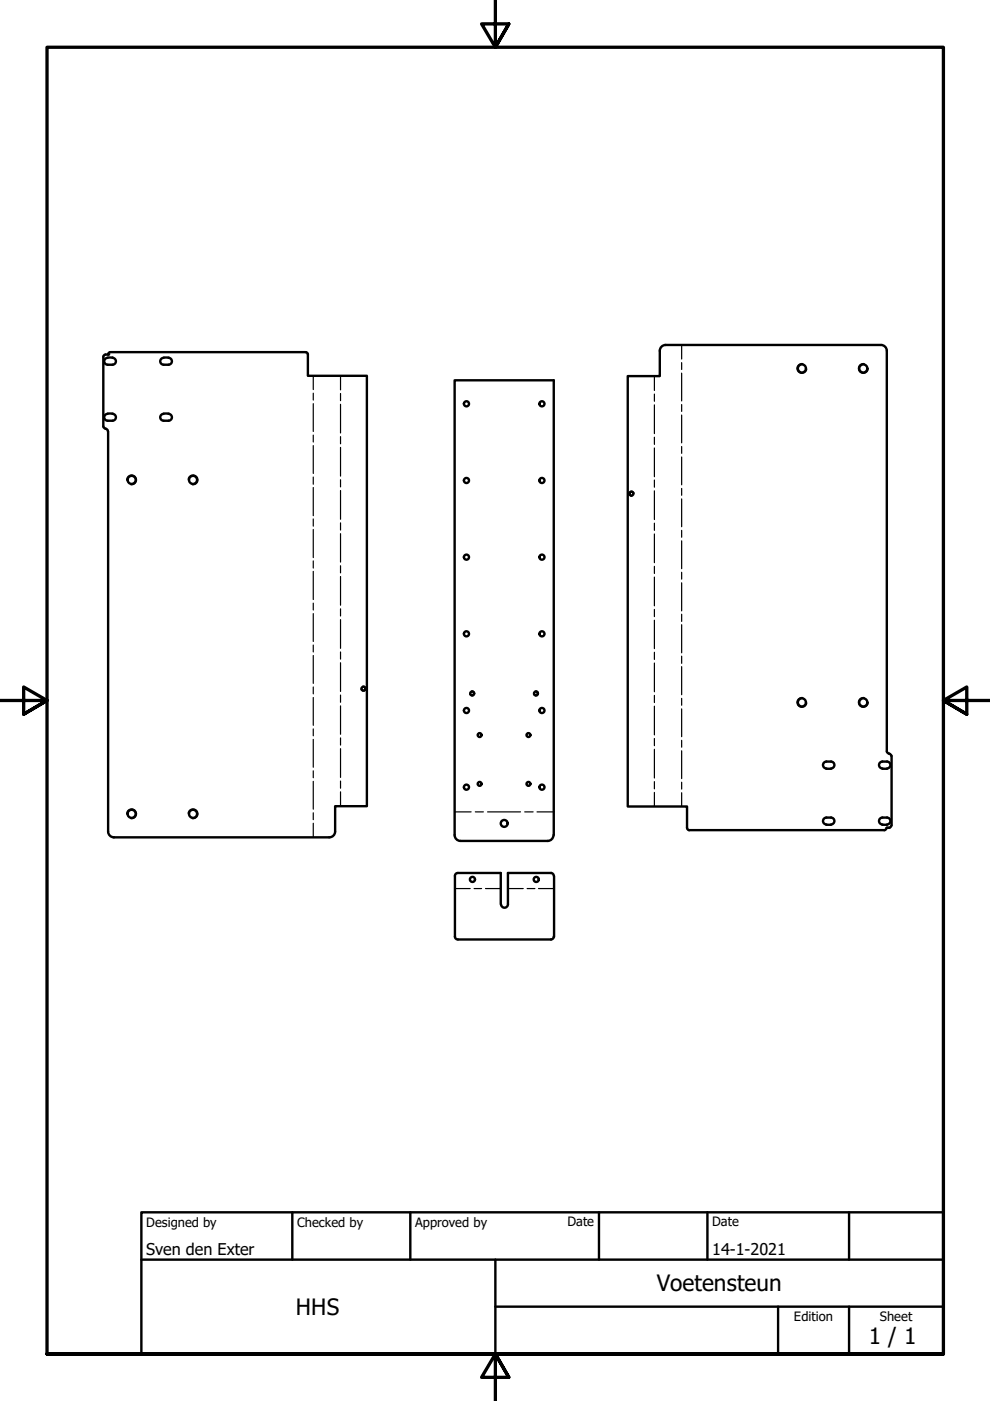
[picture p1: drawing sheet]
<svg xmlns="http://www.w3.org/2000/svg" width="210mm" height="297mm" viewBox="0 0 210 297" stroke-linecap="round" stroke-linejoin="round" font-family="sans-serif">
<!-- layer: Bend Centerline (ISO) -->
<g fill="none" stroke="#000" stroke-width=".25">
<path d="M66.4 79.7v2.9M72.2 79.7v3M138.7 79.7v3.1M144.5 73.1v3M144.5 76.9v1.4M144.5 79.1v5.9M66.4 83.4v1.4M66.4 85.6v5.9M66.4 92.3v1.4M66.4 94.5v5.9M72.2 83.4v1.5M72.2 85.7v6.1"/>
<path d="M72.2 92.6v1.5M72.2 94.9v6.1M138.7 83.6v1.5M138.7 85.8v6.1M138.7 92.7v1.5M138.7 95v6.1M144.5 85.8v1.4M144.5 88v5.9M144.5 94.7v1.4M144.5 96.9v5.9M66.4 101.1v1.6M66.4 103.4v5.9"/>
<path d="M66.4 110v1.6M66.4 112.3v5.9M66.4 118.9v1.5M72.2 101.7v1.5M72.2 104v6.1M72.2 110.9v1.5M72.2 113.1v6.1M72.2 119.9v1.6M138.7 101.8v1.5M138.7 104.1v6.1M138.7 110.9v1.5M138.7 113.2v6.1"/>
<path d="M144.5 103.6v1.4M144.5 105.8v5.9M144.5 112.4v1.5M144.5 114.7v5.9M66.4 121.1v6M66.4 127.9v1.4M66.4 130.1v5.9M66.4 136.8v1.4M66.4 139v5.9M72.2 122.2v6.1M72.2 129.1v1.5M72.2 131.4v6.1"/>
<path d="M72.2 138.2v1.5M138.7 120.1v1.5M138.7 122.4v6M138.7 129.2v1.5M138.7 131.5v6M138.7 138.3v1.5M144.5 121.3v1.5M144.5 123.6v5.9M144.5 130.2v1.5M144.5 132.4v6M144.5 139.1v1.5M66.4 145.7v1.4"/>
<path d="M66.4 147.9v5.9M66.4 154.5v1.5M66.4 156.8v5.9M72.2 140.5v6.1M72.2 147.4v1.5M72.2 149.7v6M72.2 156.4v1.6M72.2 158.7v6.1M138.7 140.6v6.1M138.7 147.4v1.6M138.7 149.7v6.1M138.7 156.6v1.5"/>
<path d="M138.7 158.9v6.1M144.5 141.3v6M144.5 148.1v1.4M144.5 150.3v5.9M144.5 157v1.4M144.5 159.2v5.9M66.4 163.4v1.5M66.4 165.7v5.9M66.4 172.3v1.5M66.4 174.5v3M72.2 165.6v1.5M72.2 167.9v3"/>
<path d="M96.4 172.1h3.5M100.8 172.1h1.7M103.4 172.1h7M111.3 172.1h1.7M113.9 172.1h3.5M138.7 165.7v1.5M138.7 168v3M144.5 165.8v1.5M144.5 168.1v2.9M96.5 188.4h3.2M100.5 188.4h1.6M102.9 188.4h3.3"/>
<path d="M107.7 188.4h3.2M111.8 188.4h1.6M114.2 188.4h3.3"/>
</g>
<!-- layer: Visible (ISO) -->
<g fill="none" stroke="#000" stroke-width=".51">
<path d="M21.9 75.7v14.7M22.4 75.2l-.4 .2-.1 .2M22.8 75.9a.73 .73 0 0 0-.7 .7 .73 .73 0 0 0 .8 .7h.9a.73 .73 0 0 0 .8-.7 .73 .73 0 0 0-.8-.7M22.9 75.8h1M23.4 74.7l-.4 .2-.1 .2-.5 .1M23.4 74.7h41.4M34.7 75.9a.73 .73 0 0 0-.7 .7 .73 .73 0 0 0 .7 .7h1a.73 .73 0 0 0 .7-.7 .73 .73 0 0 0-.7-.7M34.7 75.8h1.1M64.8 74.7l.4 .2 .1 .3v4.5h12.5v91.2h-6.7v5.4M139.9 74.4v5.3h-6.8v91.3h12.6v4.5M141.1 73.1h45.7M141.1 73.1a1.24 1.24 0 0 0-1.2 1.3"/>
<path d="M186.8 73.1a1.24 1.24 0 0 1 1.2 1.3M188 74.4v84.8M21.9 90.4l.2 .4 .3 .1M22.4 90.9l.4 .3 .1 .2M22.8 87.7a.73 .73 0 0 0-.7 .8 .73 .73 0 0 0 .7 .7h1.1a.73 .73 0 0 0 .7-.7 .73 .73 0 0 0-.8-.8M22.9 87.7h1M22.9 91.4v84.9M34.7 87.7a.73 .73 0 0 0-.7 .8 .73 .73 0 0 0 .7 .7h1a.73 .73 0 0 0 .7-.7 .73 .73 0 0 0-.7-.8M34.7 87.7h1.1M188 159.3l.3 .4 .2 .1M188.5 159.8l.2 .1 .3 .4M22.9 176.3a1.24 1.24 0 0 0 1.3 1.2"/>
<path d="M71.1 176.3a1.24 1.24 0 0 1-1.3 1.2h-45.7M117.4 177v-96.4h-21v96.5a1.24 1.24 0 0 0 1.2 1.2h18.5a1.24 1.24 0 0 0 1.2-1.2M145.7 175.5l.2 .4 .2 .1h41.4M175.2 161.5h1a.73 .73 0 0 1 .7 .7 .73 .73 0 0 1-.7 .7M175.2 173.3h1a.73 .73 0 0 1 .7 .8 .73 .73 0 0 1-.7 .7M175.2 163h1M175.2 174.9h1M175.2 161.5a.73 .73 0 0 0-.7 .7 .73 .73 0 0 0 .7 .7M175.2 173.3a.73 .73 0 0 0-.7 .8 .73 .73 0 0 0 .7 .7M187.1 173.3h1a.73 .73 0 0 1 .7 .8 .73 .73 0 0 1-.7 .7M187.1 161.5h1a.73 .73 0 0 1 .7 .7 .73 .73 0 0 1-.7 .7M187.1 163h1"/>
<path d="M187.1 174.9h1M187.1 173.3a.73 .73 0 0 0-.7 .8 .73 .73 0 0 0 .7 .7M187.1 161.5a.73 .73 0 0 0-.7 .7 .73 .73 0 0 0 .7 .7M188 175.5l-.1 .3-.4 .2M188 175.5h.5M189 175l-.1 .3-.4 .2M189 160.3v14.7M96.5 198.6a.6 .6 0 0 0 .6 .6M96.5 185.7v12.9M97.1 185.1a.6 .6 0 0 0-.6 .6M97.1 185.1h9.1v6.6M106.2 191.7a.73 .73 0 0 0 .8 .8 .73 .73 0 0 0 .7-.8"/>
<path d="M117.4 198.6a.6 .6 0 0 1-.6 .6h-19.7M117.4 185.7a.6 .6 0 0 0-.6-.6h-9.1v6.6M117.5 185.7v12.9"/>
<circle cx="170" cy="78.1" r=".86"/>
<circle cx="183" cy="78.1" r=".86"/>
<circle cx="98.9" cy="85.6" r=".54"/>
<circle cx="114.9" cy="85.6" r=".54"/>
<circle cx="27.9" cy="101.7" r=".86"/>
<circle cx="40.9" cy="101.7" r=".86"/>
<circle cx="98.9" cy="118.1" r=".54"/>
<circle cx="98.9" cy="101.9" r=".54"/>
<circle cx="114.9" cy="101.9" r=".54"/>
<circle cx="114.9" cy="118.1" r=".54"/>
<circle cx="133.9" cy="104.7" r=".41"/>
<circle cx="98.9" cy="134.4" r=".54"/>
<circle cx="114.9" cy="134.4" r=".54"/>
<circle cx="77.1" cy="146" r=".41"/>
<circle cx="98.9" cy="150.6" r=".54"/>
<circle cx="100.1" cy="147" r=".41"/>
<circle cx="101.7" cy="155.8" r=".41"/>
<circle cx="112" cy="155.8" r=".41"/>
<circle cx="113.6" cy="147" r=".41"/>
<circle cx="114.9" cy="150.6" r=".54"/>
<circle cx="170" cy="148.9" r=".86"/>
<circle cx="183" cy="148.9" r=".86"/>
<circle cx="27.9" cy="172.5" r=".86"/>
<circle cx="40.9" cy="172.5" r=".86"/>
<circle cx="98.9" cy="166.9" r=".54"/>
<circle cx="101.7" cy="166.2" r=".41"/>
<circle cx="106.9" cy="174.6" r=".73"/>
<circle cx="112" cy="166.2" r=".41"/>
<circle cx="114.9" cy="166.9" r=".54"/>
<circle cx="100.2" cy="186.5" r=".54"/>
<circle cx="113.7" cy="186.5" r=".54"/>
</g>
<!-- layer: Visible Narrow (ISO) -->
<path d="M170.2 77.2a.98 .98 0 0 0-1.1 .8 .98 .98 0 0 0 .8 1.1 .98 .98 0 0 0 1.1-.8M183.2 77.2a.98 .98 0 0 0-1.1 .8 .98 .98 0 0 0 .8 1.1 .98 .98 0 0 0 1.1-.8M26.9 101.6a.98 .98 0 0 1 1.2-.8 .98 .98 0 0 1 .8 1.1 .98 .98 0 0 1-1.2 .8M40 101.6a.98 .98 0 0 1 1.1-.8 .98 .98 0 0 1 .8 1.1 .98 .98 0 0 1-1.1 .8M134.4 104.6a.48 .48 0 0 0-.6-.4 .48 .48 0 0 0-.4 .5 .48 .48 0 0 0 .6 .4M77 145.5a.48 .48 0 0 1 .5 .4 .48 .48 0 0 1-.4 .6 .48 .48 0 0 1-.5-.4M100 146.6a.48 .48 0 0 1 .6 .3 .48 .48 0 0 1-.4 .6 .48 .48 0 0 1-.6-.4M113.6 146.6a.48 .48 0 0 1 .5 .3 .48 .48 0 0 1-.4 .6 .48 .48 0 0 1-.5-.4M170.2 148a.98 .98 0 0 0-1.1 .8 .98 .98 0 0 0 .8 1.1 .98 .98 0 0 0 1.1-.8M183.2 148a.98 .98 0 0 0-1.1 .8 .98 .98 0 0 0 .8 1.1 .98 .98 0 0 0 1.1-.8M26.9 172.4a.98 .98 0 0 1 1.2-.8 .98 .98 0 0 1 .8 1.1 .98 .98 0 0 1-1.2 .8M40 172.4a.98 .98 0 0 1 1.1-.8 .98 .98 0 0 1 .8 1.1 .98 .98 0 0 1-1.1 .8" fill="none" stroke="#000" stroke-width=".38"/>
<!-- layer: Visible (ISO) -->
<g fill="#000">
<circle cx="22.9" cy="75.2" r=".25"/>
<circle cx="188" cy="175.5" r=".25"/>
</g>
<!-- layer: Border (ISO) -->
<path d="M105 0v10l-2.9-4.9h5.8l-2.9 4.9 2.9-4.9M0 148.5h10l-5-2.8v5.7l5-2.9-5 2.9M210 148.5h-10l5-2.8v5.7l-5-2.9 5 2.9M10 287.1v-277.1h190v277.1h-190h190M107.9 292l-2.9-4.9 2.9 4.9h-5.8l2.9-4.9v9.9" fill="none" stroke="#000" stroke-width=".7"/>
<!-- layer: Title (ISO) -->
<path d="M30 257h170v30.1h-170zM62 257v10.1M87 257v10.1M127 257v10.1M150 257v10.1M180 257v10.1M30 267.1h170M105 277h95M105 267.1v20M165 277v10.1M180 277v10.1" fill="none" stroke="#000" stroke-width=".51"/>
<g font-size="4.8">
<text x="139.3" y="273.7">Voetensteun</text>
<text x="62.7" y="278.8">HHS</text>
<text x="184.2" y="285">1 / 1</text>
</g>
<g font-size="3.4">
<text x="31" y="266">Sven den Exter</text>
<text x="151" y="266">14-1-2021</text>
</g>
<g font-size="2.7">
<text x="31" y="260.1">Designed by</text>
<text x="63" y="260.1">Checked by</text>
<text x="88" y="260.1">Approved by</text>
<text x="120.3" y="260">Date</text>
<text x="151" y="260">Date</text>
<text x="168.3" y="280.1">Edition</text>
<text x="186.6" y="280.1">Sheet</text>
</g>
</svg>
